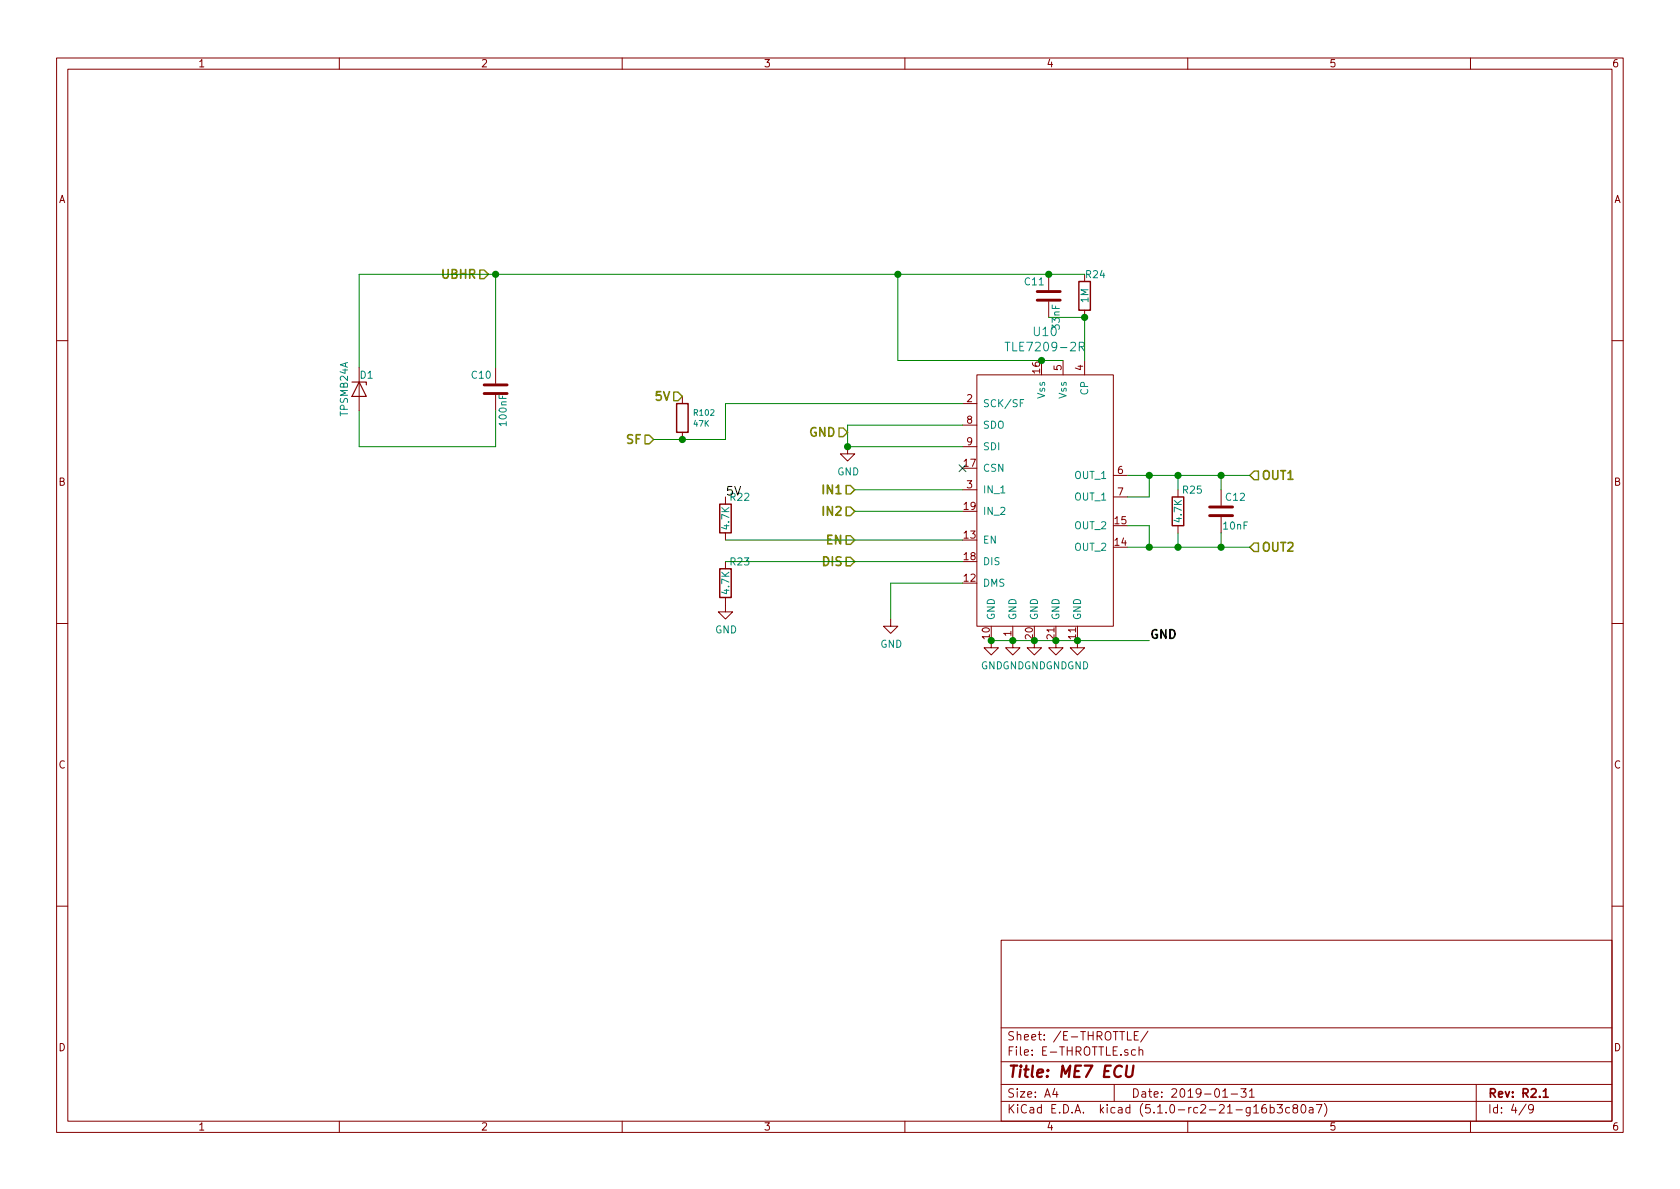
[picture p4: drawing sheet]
<svg xmlns="http://www.w3.org/2000/svg" width="297mm" height="210mm" viewBox="0 0 297 210" stroke-linecap="round" stroke-linejoin="round" font-family="sans-serif">
<g fill="none" stroke="#840000" stroke-width=".18">
<path d="M10 10.3h277v189.9h-277zM12 12.2h273v186.1h-273zM60 10.3v1.9M110 10.3v1.9M160 10.3v1.9M210 10.3v1.9M260 10.3v1.9M185.4 48.5v2.8M185.4 53.3v2.8M191.8 54.9v1.2M10 60.2h2M63.5 65v7.6"/>
<path d="M87.6 65v2.8M87.6 69.8v2.8M120.6 70.1v1.3M120.6 76.4v1.3M149.9 79v1.3h1.2l-1.2 1.2-1.3-1.2h1.3M170.2 71.4h2.5M170.2 75.2h2.5M170.2 79h2.5M172.7 66.3h24.1v44.4h-24.1zM188 63.7v2.6M191.8 63.7v2.6M285 60.2h2"/>
<path d="M128.3 87.9v1.2M128.3 94.2v1.3M128.3 99.3v1.3M170.2 86.6h2.5M196.8 84.1h2.6M196.8 87.9h2.6M208.3 86.6v1.3M208.3 93v1.2M215.9 86.6v2.8M215.9 91.4v2.8M10 110.3h2M128.3 105.7v2.5h1.2l-1.2 1.3-1.3-1.3h1.3"/>
<path d="M157.5 109.5v1.2h1.2l-1.2 1.3-1.3-1.3h1.3M175.3 113.3v1.2h1.2l-1.2 1.3-1.3-1.3h1.3M179.1 110.7v3.8h1.2l-1.2 1.3-1.3-1.3h1.3M182.9 113.3v1.2h1.2l-1.2 1.3-1.3-1.3h1.3M186.7 113.3v1.2h1.3l-1.3 1.3-1.3-1.3h1.3M190.5 113.3v1.2h1.3l-1.3 1.3-1.3-1.3h1.3M285 110.3h2M10 160.2h2M177 166.3h108v32h-108zM285 160.2h2M60 198.3v1.9M110 198.3v1.9"/>
<path d="M160 198.3v1.9M177 194.8h108M177 191.8h108M177 187.8h108M177 181.8h108M186.5 192.5l-.4 1h1M186.8 193v1M197 191.8v3M199.3 182.4v1.5h.8M200.6 183.1h.4M200.8 185.7l-.5-.1-.2 .3 .1 .6h.6M201.3 182.4h-.7v1.5h.7"/>
<path d="M201.4 185.7h.1a.37 .37 0 0 1 .6 .1v.8M201.4 185.1v1.5M203 182.3l-1.3 2M210 198.3v1.9M216.2 193l.4-.5v1.5M216.2 194h.8M217.7 193.5h1.1M219.4 192.5h.9l-.5 .6 .5 .1v.7l-.3 .1-.6-.1M220.9 193l.4-.5v1.5M220.9 194h.9M221.7 196.8h.8M223.8 195.3a.62 .62 0 0 0-.7 .7l.1 .7 .2 .1 .5-.1 .1-.5-.2-.2-.4-.1-.3 .3"/>
<path d="M224.6 195.9l.4-.1 .3 .3-.1 .6-.2 .1-.4-.1M224.6 195.3v1.5M225.8 195.3h.9l-.5 .6 .5 .1v.7l-.3 .1-.6-.1M228 195.9l-.4-.1-.3 .3 .1 .6 .2 .1 .4-.1M228.9 196l-.2-.2v-.3a.48 .48 0 0 1 .7 0l-.1 .4-.6 .2-.1 .4 .3 .3 .4-.1 .1-.2v-.4l-.2-.1M230.1 195.5l.3-.2a.8 .8 0 0 1 .5 .8 .8 .8 0 0 1-.5 .7l-.3-.1-.1-.4zM231.5 195.9h.6l.1 .9M232.2 196.2l-.6 .1a.29 .29 0 0 0-.2 .2 .29 .29 0 0 0 .2 .3l.6-.1M232.7 195.3h1l-.6 1.5M234.2 195.1a1.71 1.71 0 0 1 0 2.3M260 198.3v1.9M261 191.8v6.5"/>
<path d="M269.8 195.2l-1.2 2M271.1 196l-.3 .3-.4-.1-.1-.2v-.4l.1-.2 .4-.1 .2 .2a1.19 1.19 0 0 1-.2 1.2l-.4 .1"/>
</g>
<path d="M272.9 193l.4-.5v1.5M272.9 194h.8" fill="none" stroke="#840000" stroke-width=".3"/>
<path d="M199.3 188.4l-.2 1.7 .1 .2a.66 .66 0 0 0 1-.2l.2-1.7" fill="none" stroke="#840000" stroke-width=".41"/>
<path d="M84.8 47.7h.8l.8 .8-.8 .8h-.8zM114 77h.8l.8 .7-.8 .8h-.8zM119.1 69.3h.8l.7 .8-.7 .8h-.8zM148.3 75.7h.8l.8 .7-.8 .8h-.8zM149.6 89.7h.8l.7 .7-.7 .8h-.8zM149.6 85.8h.8l.7 .8-.7 .8h-.8zM149.6 98.5h.8l.7 .8-.7 .8h-.8zM149.6 94.7h.8l.7 .8-.7 .8h-.8zM221 84.1l.7-.8h.8v1.5h-.8zM221.7 96h.8v1.5h-.8l-.7-.7z" fill="none" stroke="#848400" stroke-width=".25"/>
<path d="M183.4 53.1h4.1M183.4 51.6h4.1M85.6 69.6h4.1M85.6 68.1h4.1M213.9 91.2h4M213.9 89.7h4" fill="none" stroke="#840000" stroke-width=".51"/>
<path d="M190.8 49.8h2v5.1h-2zM119.6 71.4h2.1v5h-2.1zM127.3 89.1h2v5.1h-2zM207.3 87.9h2v5.1h-2zM127.3 100.6h2v5.1h-2z" fill="none" stroke="#840000" stroke-width=".25"/>
<path d="M177.7 60.5h.9M180.4 71.3h.4M181 70.7h-.6v1.2M190.8 61.3l.8-.1 .1-.2-.1-.4-.2-.1h-.6v1.5M191.2 61.3l.5 .7" fill="none" stroke="#008484" stroke-width=".18"/>
<g fill="none" stroke="#008400" stroke-width=".18">
<path d="M87.6 48.5v16.5M158.7 48.5v15.2h29.3M185.4 56.1h6.4v7.6M191.8 48.5h-128.3v16.5M63.5 72.6v6.4h24.1v-6.4M170.2 75.2h-20.3v3.8h20.3M170.2 71.4h-41.9v6.3h-12.7M128.3 99.3h41.9M128.3 95.5h41.9M151.1 86.6h19.1M151.1 90.4h19.1M199.4 84.1h21.6"/>
<path d="M199.4 93h3.8v3.8M199.4 96.8h21.6M203.2 84.1v3.8h-3.8M208.3 84.1v2.5M208.3 94.2v2.6M215.9 84.1v2.5M215.9 94.2v2.6M170.2 103.1h-12.7v6.4M175.3 113.3h27.9"/>
</g>
<g fill="#008400" stroke="#008400" stroke-width=".25">
<circle cx="203.2" cy="84.1" r=".51"/>
<circle cx="203.2" cy="96.8" r=".51"/>
<circle cx="149.9" cy="79" r=".51"/>
<circle cx="175.3" cy="113.3" r=".51"/>
<circle cx="179.1" cy="113.3" r=".51"/>
<circle cx="182.9" cy="113.3" r=".51"/>
<circle cx="186.7" cy="113.3" r=".51"/>
<circle cx="190.5" cy="113.3" r=".51"/>
<circle cx="184.2" cy="63.7" r=".51"/>
<circle cx="208.3" cy="84.1" r=".51"/>
<circle cx="208.3" cy="96.8" r=".51"/>
<circle cx="215.9" cy="96.8" r=".51"/>
<circle cx="215.9" cy="84.1" r=".51"/>
<circle cx="158.8" cy="48.5" r=".51"/>
<circle cx="185.4" cy="48.5" r=".51"/>
<circle cx="191.8" cy="56.1" r=".51"/>
<circle cx="87.6" cy="48.5" r=".51"/>
<circle cx="120.7" cy="77.7" r=".51"/>
</g>
<path d="M169.6 82.2l1.2 1.2M170.8 82.2l-1.2 1.2" fill="none" stroke="#000084" stroke-width=".18"/>
<path d="M62.2 67.6h2.6v.5M63.5 67.6l1.3 2.5h-2.6z" fill="none" stroke="#840000" stroke-width=".2"/>
<text font-size="2.8" fill="#840000" x="178" y="190.5">Title: ME7 ECU</text>
<g font-size="2.1" fill="#848400">
<text x="78.3" y="49.3">UBHR</text>
<text x="116.1" y="70.9">5V</text>
<text x="143.2" y="77.2">GND</text>
<text x="110.9" y="78.5">SF</text>
<text x="145.9" y="87.4">IN1</text>
<text x="222.9" y="84.8">OUT1</text>
<text x="145.9" y="91.2">IN2</text>
<text x="145.7" y="100.1">DIS</text>
<text x="146.3" y="96.3">EN</text>
<text x="222.9" y="97.5">OUT2</text>
</g>
<g font-size="2.1" fill="#008484">
<text x="182.9" y="59.4">U10</text>
<text x="178.7" y="62.1">TLE7209-2R</text>
</g>
<g font-size="2.1">
<text x="128.3" y="87.6">5V</text>
<text x="203.2" y="112.9">GND</text>
</g>
<g font-size="2.1" fill="#840000">
<text x="178" y="184">Sheet: /E-THROTTLE/</text>
<text x="178" y="186.7">File: E-THROTTLE.sch</text>
<text x="178" y="196.9">KiCad E.D.A. kicad (5.1.0-rc2-21-g16b3c80a7)</text>
<text x="178" y="194.1">Size: A4</text>
<text x="200" y="194.1">Date: 2019-01-31</text>
<text x="263" y="194.1">Rev: R2.1</text>
<text x="263" y="196.9">Id: 4/9</text>
</g>
<g font-size="1.8" fill="#840000">
<text x="35" y="11.9">1</text>
<text x="85" y="11.9">2</text>
<text x="135" y="11.9">3</text>
<text x="185" y="11.9">4</text>
<text x="235" y="11.9">5</text>
<text x="285" y="11.9">6</text>
<text x="10.4" y="35.9">A</text>
<text x="285.4" y="35.9">A</text>
<text x="183.9" y="66" transform="rotate(-90 183.9 66)">16</text>
<text x="187.7" y="65.5" transform="rotate(-90 187.7 65.5)">5</text>
<text x="191.5" y="65.5" transform="rotate(-90 191.5 65.5)">4</text>
<text x="171" y="71.1">2</text>
<text x="171" y="74.9">8</text>
<text x="170.5" y="82.5">17</text>
<text x="171" y="78.7">9</text>
<text x="197.6" y="83.8">6</text>
<text x="10.4" y="85.9">B</text>
<text x="171" y="86.4">3</text>
<text x="197.6" y="87.6">7</text>
<text x="285.4" y="85.9">B</text>
<text x="170.5" y="95.2">13</text>
<text x="170.5" y="90.2">19</text>
<text x="197.2" y="92.7">15</text>
<text x="170.5" y="99.1">18</text>
<text x="197.2" y="96.5">14</text>
<text x="170.5" y="102.9">12</text>
<text x="175" y="113" transform="rotate(-90 175 113)">10</text>
<text x="178.8" y="112.5" transform="rotate(-90 178.8 112.5)">1</text>
<text x="182.6" y="113" transform="rotate(-90 182.6 113)">20</text>
<text x="186.4" y="113" transform="rotate(-90 186.4 113)">21</text>
<text x="190.2" y="113" transform="rotate(-90 190.2 113)">11</text>
<text x="10.4" y="135.9">C</text>
<text x="285.4" y="135.9">C</text>
<text x="10.4" y="185.9">D</text>
<text x="285.4" y="185.9">D</text>
<text x="35" y="199.9">1</text>
<text x="85" y="199.9">2</text>
<text x="135" y="199.9">3</text>
<text x="185" y="199.9">4</text>
<text x="235" y="199.9">5</text>
<text x="285" y="199.9">6</text>
</g>
<g font-size="1.8" fill="#008484">
<text x="181.3" y="50.5">C11</text>
<text x="192" y="49.2">R24</text>
<text x="192.5" y="53.5" transform="rotate(-90 192.5 53.5)">1M</text>
<text x="187.4" y="58.2" transform="rotate(-90 187.4 58.2)">33nF</text>
<text x="63.7" y="67">D1</text>
<text x="83.5" y="67">C10</text>
<text x="184.8" y="70.5" transform="rotate(-90 184.8 70.5)">Vss</text>
<text x="188.6" y="70.5" transform="rotate(-90 188.6 70.5)">Vss</text>
<text x="192.4" y="69.8" transform="rotate(-90 192.4 69.8)">CP</text>
<text x="61.5" y="73.5" transform="rotate(-90 61.5 73.5)">TPSMB24A</text>
<text x="89.6" y="75.2" transform="rotate(-90 89.6 75.2)">100nF</text>
<text x="173.7" y="72">SCK/SF</text>
<text x="173.7" y="75.8">SDO</text>
<text x="173.7" y="83.4">CSN</text>
<text x="173.7" y="79.6">SDI</text>
<text x="129.2" y="88.6">R22</text>
<text x="148" y="84.1">GND</text>
<text x="173.7" y="87.2">IN_1</text>
<text x="190.1" y="84.7">OUT_1</text>
<text x="190.1" y="88.5">OUT_1</text>
<text x="209.2" y="87.3">R25</text>
<text x="216.8" y="88.6">C12</text>
<text x="129" y="93.5" transform="rotate(-90 129 93.5)">4.7K</text>
<text x="173.7" y="91.1">IN_2</text>
<text x="190.1" y="93.6">OUT_2</text>
<text x="209" y="92.2" transform="rotate(-90 209 92.2)">4.7K</text>
<text x="216.4" y="93.6">10nF</text>
<text x="129.2" y="100">R23</text>
<text x="173.7" y="96.1">EN</text>
<text x="173.7" y="99.9">DIS</text>
<text x="190.1" y="97.4">OUT_2</text>
<text x="129" y="104.9" transform="rotate(-90 129 104.9)">4.7K</text>
<text x="173.7" y="103.8">DMS</text>
<text x="126.4" y="112">GND</text>
<text x="175.9" y="109.7" transform="rotate(-90 175.9 109.7)">GND</text>
<text x="179.7" y="109.7" transform="rotate(-90 179.7 109.7)">GND</text>
<text x="183.5" y="109.7" transform="rotate(-90 183.5 109.7)">GND</text>
<text x="187.3" y="109.7" transform="rotate(-90 187.3 109.7)">GND</text>
<text x="191.1" y="109.7" transform="rotate(-90 191.1 109.7)">GND</text>
<text x="155.7" y="114.5">GND</text>
<text x="173.4" y="118.4">GNDGNDGNDGNDGND</text>
</g>
<g font-size="1.4" fill="#008484">
<text x="122.7" y="75.4">47K</text>
<text x="122.8" y="73.5">R102</text>
</g>
</svg>
